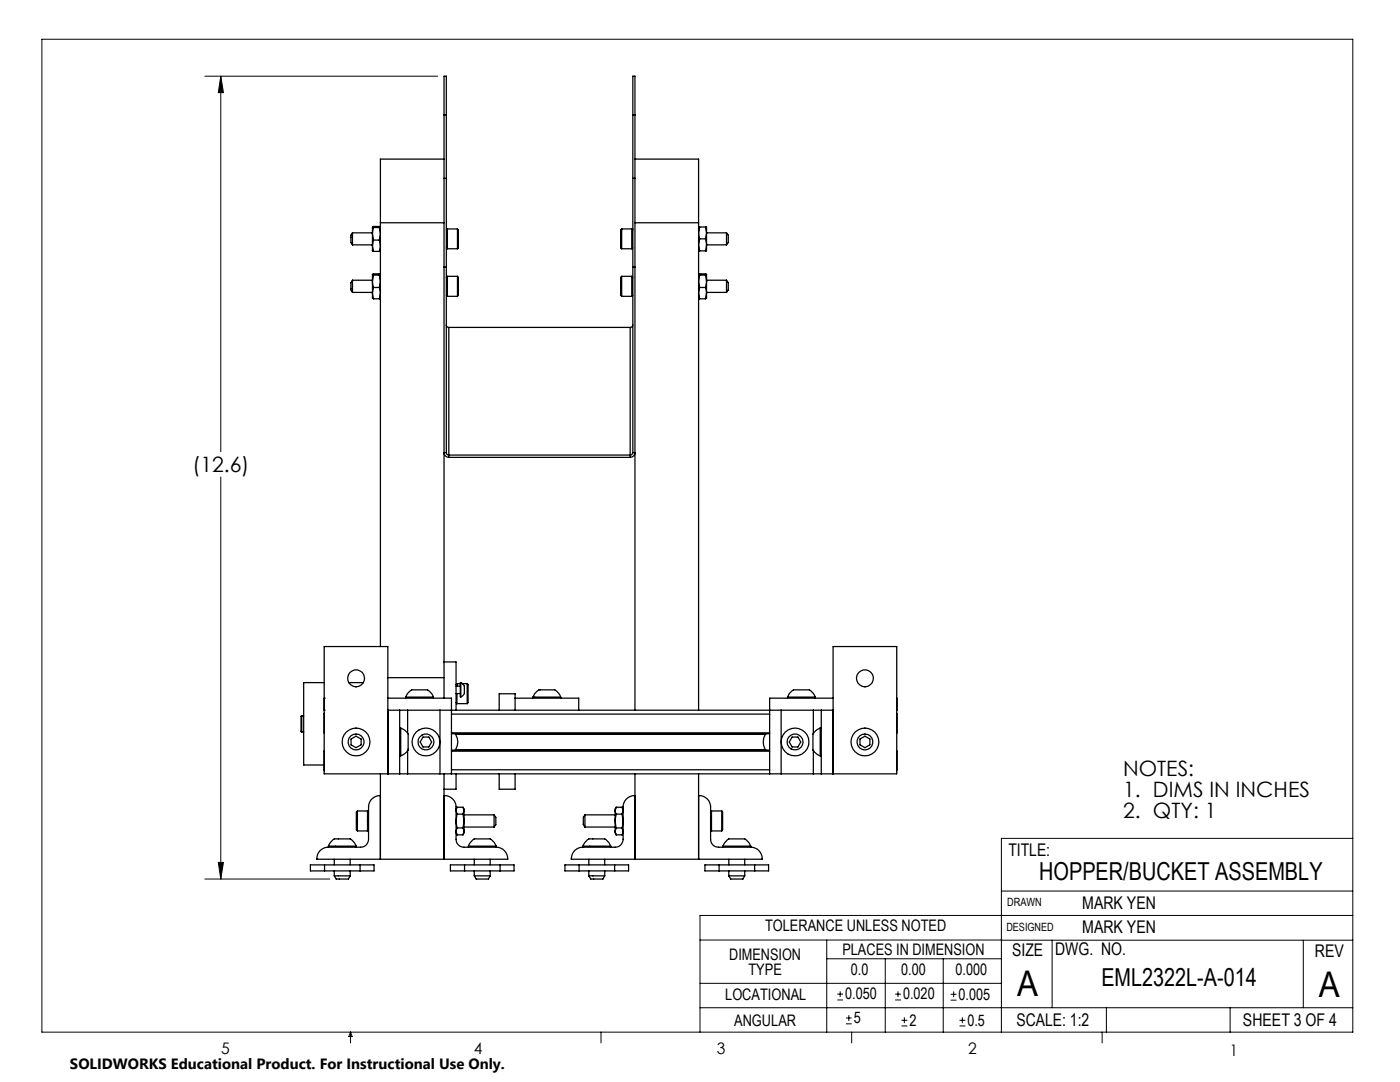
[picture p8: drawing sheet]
<svg xmlns="http://www.w3.org/2000/svg" width="279mm" height="216mm" viewBox="0 0 279 216" stroke-linecap="round" stroke-linejoin="round" font-family="sans-serif">
<g fill="none" stroke="#000" stroke-width=".2">
<path d="M8.4 7.8h261.6v198.2h-261.6zM40.9 15.2h46.4M44.1 15.2l.5 3.3h-1zM44.1 15.2v74.9M44.1 95.2v80.2M40.9 175.4h24.9M43.6 172.1h1l-.5 3.3zM199.8 177.8h70.2M270 167.3h-70.2v38.7M139.7 187.6h60.2M139.7 196.2h60.1M165 187.6v18.4"/>
<path d="M165 191.3h34.8M167.1 199.5h1.1M167.1 198.4h1.1M167.7 197.8v1.1M176.7 191.3v14.7M178.6 199.5h1.2M178.6 198.4h1.2M179.2 197.8v1.1M188.2 191.3v14.7M189.7 199.6h1.2M189.7 198.4h1.2M190.3 197.8v1.2"/>
<path d="M199.8 187.6h70.2M210 187.6v13.5M260.1 187.6v13.5M270 182.7h-130.3v23.3M70 206v2.1M70 206l.3 .8h-.7zM119.9 206v2.1M139.7 201.1h130.3M168.8 204.3h1.2M168.8 203.1h1.2M169.4 202.6v1.1M170 206v2.1"/>
<path d="M179.9 204.7h1.2M179.9 203.6h1.2M180.5 203v1.2M191.5 204.7h1.2M191.5 203.6h1.2M192.1 203v1.2M220 206v2.1M220.8 201.1v4.9M245.5 201.1v4.9"/>
</g>
<path d="M44.1 15.2l.5 3.3h-1zM43.6 172.1h1l-.5 3.3z" fill="#000"/>
<g fill="none" stroke="#000" stroke-width=".25">
<path d="M88.6 31.7h-12.7v97.3M88.6 35.6h.5M88.6 22.9h.5M126.3 35.6h.4M126.3 22.9h.4M126.7 31.7h12.7v110M70.3 55.9v2.4M70.3 55.9l-.3 .5v1.5l.3 .4M70.3 46.5l-.3 .4v1.5l.3 .5M70.3 46.5v2.4M70.3 46.5h4M70.3 48.9h4"/>
<path d="M70.3 58.3h4M70.3 55.9h4M74.3 56.1l.2 1.3M74.3 56.1v2.4M74.3 58.5l.2 1.1M74.3 54.8l.2 .1M74.3 54.8v1.3M74.3 54.8l.2-.2 1.4 .1-.2 .2M74.3 58.5a1.04 1.04 0 0 0 .2 1.1M74.3 46.7v2.3M74.3 49l.2 1.2M74.3 45.3v1.4"/>
<path d="M74.3 49v1.1l.2 .1M74.3 45.3l.2-.1 1.4 .1-.2 .1M74.3 46.7l.2 1.2M74.3 45.3l.2 .1M74.5 57.4l-.2 1.1M74.5 45.4l-.2 1.3M74.5 47.9l-.2 1.1M74.5 57.4h1.2M74.5 54.9l-.2 1.2M74.5 54.9h1.2M74.5 59.6h1.2M74.5 45.4h1.2"/>
<path d="M74.5 47.9h1.2M74.5 50.2h1.2M75.7 54.9l.2 1.2-.2 1.3M75.7 57.4a3.1 3.1 0 0 1 0 2.2M75.7 45.4l.2 1.2-.2 1.3M75.7 47.9a3.1 3.1 0 0 1 0 2.3M75.9 50l-.2 .2M75.9 44.4h12.7M75.9 59.5l-.2 .1M88.6 53.3h.5M89.1 58.9l.2 .2M89.1 49.5l.2 .1"/>
<path d="M89.3 55.1v4M89.3 45.7v3.9M89.3 45.7h2M89.3 49.6h2M89.3 59.1h2M89.3 55.1h2M89.3 55.1l-.2 .3M89.3 45.7l-.2 .2M91.3 55.1v4M91.3 55.1l.2 .3v3.5l-.2 .2M91.3 45.7v3.9M91.3 45.7l.2 .2v3.6l-.2 .1"/>
<path d="M123.9 45.9h.1M123.9 45.9v2.6a1.04 1.04 0 0 0 .2 1.1M124.1 45.7v3.9M124.1 55.1a.78 .78 0 0 0-.2 1v2.1a.7 .7 0 0 0 .2 .9M124.1 55.1v4M124.1 45.7h2M124.1 49.6h2M124.1 45.7l-.2 .2M124.1 59.1h2M124.1 55.1h2M126.1 45.7h.1M126.1 45.7v3.9"/>
<path d="M126.1 55.1v4M126.1 45.7l.2 .2M126.1 55.1l.2 .3M126.3 49.5l-.2 .1M126.3 58.9l-.2 .2M126.3 53.3h.4M126.7 44.4h12.7M139.4 45.3h.2M139.4 59.5l.2 .1M139.6 45.3l-.2 1.2 .2 1.2M139.6 47.7a3.5 3.5 0 0 0 0 2.4M139.6 57.4l-.2 1 .2 1.2"/>
<path d="M139.6 54.9a3.7 3.7 0 0 0 0 2.5M139.6 57.4h1.2M139.6 54.9h1.2M139.6 59.6h1.2M139.6 47.7h1.2M139.6 45.3h1.2M140.8 47.7l.2 1.2M140.8 45.3h.2v1.2M140.8 57.4l.2 1.1M140.8 54.9l.2 1.2M140.8 45.3l.2 1.2M141 46.5l-.2 1.2"/>
<path d="M141 46.5v2.4M141 48.9l-.2 1.2M141 48.9v1.2h-1.6M141 56.1l-.2 1.3M141 56.1v2.4M141 58.5a1.04 1.04 0 0 1-.2 1.1M141 54.8v1.3M141 54.8l-.2-.2-1.4 .2 .2 .1M141 46.5h4M141 48.9h4M141 58.3h4M141 55.9h4"/>
<path d="M141 58.5l-.2 1.1M141 54.8l-.2 .1M145 46.5v2.4M145 46.5a2.09 2.09 0 0 1 .3 1.7l-.3 .7M145 55.9l.3 .5v1.5l-.3 .4M145 55.9v2.4M89.1 64.8v.3l.5 .2M89.6 65.3v26M89.6 65.3h36.2M125.8 65.3v26M126.3 64.8l-.3 .5h-.2M89.1 90.3h-.5a.96 .96 0 0 0 1 1"/>
<path d="M89.1 90.3v.3l.4 .2h36.4l.3-.2 .1-.3M89.1 90.3v-75.1h-.5v124.1M89.6 91.3h36.2M126.3 90.3h.4a.96 .96 0 0 1-.9 1M126.3 90.3v-75.1h.4v126.5M64.7 136.2h-4.1v16.4h4.1M64.7 139.3h.1M69.6 136.2h2.9M77.4 135.2h11.2M77.4 139.3h12.7v15.1M81 139.1a2.52 2.52 0 0 1 1.2-1.4h2.3a1.79 1.79 0 0 1 2 1.4M81 139.1h5.5"/>
<path d="M81 139.1v.2M86.5 139.1v.2M88.6 132.1h2.4v9.6M91 138.4h.9M91 136.9h.9M91.2 136.4v.5M91.2 138.4v2M91.2 136.4h.7M91.2 136.4l-.2 .2M92 136.2l.2 .1a1.85 1.85 0 0 1 .3 2.4l-.5 .4M92 136.2v2.9M92 136.2h-.1v2.9h.1"/>
<path d="M92.3 136.4h.9M93.2 136.4l.2 .2v3.6l-.2 .2M93.2 136.4v4M102.8 139.3v-.9h-3.2v3.3M102.8 139.3v2.4M102.8 139.3h12.7v2.4M106.4 139.1a2.24 2.24 0 0 1 1.4-1.4h2.4a1.76 1.76 0 0 1 1.7 1.4M106.4 139.1h5.5M106.4 139.1v.2M111.9 139.1v.2M157.2 139.1a2.52 2.52 0 0 1 1.2-1.4h2.3a1.79 1.79 0 0 1 2 1.4M157.2 139.1h5.5"/>
<path d="M157.2 139.1v.2M162.7 139.1v.2M166.3 139.3h-12.7v15.1M179 139.3v2.4M60.2 142.8l-.1 .1v3.1l.1 .1M60.2 142.8v3.3M60.2 146.1h.4M60.2 142.8h.4M64.7 153.6v.2M64.7 149.8v.1M64.7 146.2v.1M64.7 142.3v.2"/>
<path d="M64.7 141.7h.1M70.1 147.5l.9-.6 1.1 .6v1.1l-1.1 .6-.9-.6zM75.9 158.8a2.3 2.3 0 0 0-2.3 2.2v6.5a1.57 1.57 0 0 1-1.6 1.6h-6.5a2.29 2.29 0 0 0-2.3 2.4h38.1a2.31 2.31 0 0 0-2.2-2.4M75.9 154.4v17.1M77.4 154.4v-25.4h-12.7v25.4h12.8M77.4 141.7h.1M77.5 154.4h2.3M77.5 141.7h2.3M77.5 141.7v12.7M79.8 154.4h1.6M79.8 141.7h1.6M79.8 145.3h.2"/>
<path d="M79.8 150.8h.2M79.8 141.7v12.7M80 145.3a2.19 2.19 0 0 1 1.5 1.4v2.4a1.75 1.75 0 0 1-1.5 1.7M80 145.3v5.5M81.4 141.7h6.4M81.4 154.4h6.4M81.4 141.7v4.6M81.4 149.8v4.6M84.4 147.1h1.2l.5 1-.5 .9h-1.2l-.5-.9zM87.8 141.7h68.1M87.8 154.4h2.3M87.8 141.7v12.7"/>
<path d="M88.6 158.8a2.31 2.31 0 0 1 2.4 2.2v6.5a1.57 1.57 0 0 0 1.6 1.6h6.5M88.6 154.4v17.1M90.1 154.4h63.5M90.1 149.7h63.5M90.1 146.4h63.5M90.1 153.6h63.5M90.1 149.9h63.5M90.1 146.2h63.5M90.1 142.5h63.5M90.9 146.5h61.9a2.8 2.8 0 0 0 0 3.1h-61.9a2.8 2.8 0 0 0 0-3.1zM91 154.4v3.1h-2.4M91 140.2l.2 .2"/>
<path d="M91.2 140.4h2M99.6 154.4v3.1h3.2v-3.1M126.7 158.8a2.3 2.3 0 0 0-2.3 2.2v6.5a1.57 1.57 0 0 1-1.6 1.6h-6.5a2.29 2.29 0 0 0-2.3 2.4h38.1a2.31 2.31 0 0 0-2.2-2.4h-6.5a1.57 1.57 0 0 1-1.6-1.6v-6.5a2.29 2.29 0 0 0-2.4-2.2M126.7 154.4v17.1M139.4 154.4v17.1M153.6 154.4h2.3M155.9 141.7h6.4M155.9 154.4h6.4M155.9 141.7v12.7M158.1 147.1h1.1l.6 1-.6 .9h-1.1l-.6-.9zM162.3 154.4h1.6M162.3 141.7h1.6"/>
<path d="M162.3 141.7v4.6M162.3 149.8v4.6M163.7 145.3a2.24 2.24 0 0 0-1.5 1.4v2.4a1.76 1.76 0 0 0 1.5 1.7M163.7 145.3v5.5M163.7 145.3h.2M163.7 150.8h.2M163.9 154.4h2.3M163.9 141.7h2.3M163.9 141.7v12.7M166.2 141.7h.1M166.2 154.4h12.8v-25.4h-12.7v25.4M166.2 141.7v12.7"/>
<path d="M171.6 147.5l1-.6 1 .6v1.1l-1 .6-1-.6zM179 142.3v4M179 149.8v4M64.8 172.6h-2.9v1.2h2.9M64.8 172.6h7.1M64.8 173.8h7.1M64.8 172.6v1.2M65.5 168.8a2.52 2.52 0 0 1 1.3-1.4h2.3a1.85 1.85 0 0 1 2 1.4M65.5 168.8h5.6M65.5 168.8v.3M66.7 174.8h3.2M66.7 174.8l.4 .6h2.4l.4-.6"/>
<path d="M66.7 171.5v1.1M66.7 173.8v1M69.9 171.5v1.1M69.9 173.8v1M71.1 168.8v.3M71.3 161.8v4M71.3 161.8a.78 .78 0 0 0-.2 .9v2.2a.7 .7 0 0 0 .2 .9M71.3 161.8h2M71.3 165.8h2M71.9 172.6h2.7v1.2h-2.7M71.9 172.6v1.2M73.3 161.8v4"/>
<path d="M73.3 161.8l.3 .2M73.6 165.6l-.3 .2M91 166.2l.2 .4M91.2 162.5a4.6 4.6 0 0 0 0 2.7M91.2 165.2l-.2 .6 .2 .8M91.2 161.1l-.2 .6 .2 .8M91.2 161.1l-.2 .3M91.2 166.6h1.2M91.2 165.2h1.2M91.2 162.5h1.2M91.2 161.1h1.2M92.4 162.5l.2 1.3"/>
<path d="M92.4 165.2l.2 .7M92.4 161.1l.2 .6M92.6 163.8l-.2 1.4M92.6 163.8v2.1M92.6 161.7v2.1M92.6 165.9l-.2 .7M92.6 162.6h6M92.6 165h6M92.6 161.7l-.2 .8M92.7 172.6h-2.8v1.2h2.8M92.7 172.6h7.1M92.7 173.8h7.1"/>
<path d="M92.7 172.6v1.2M93.5 168.8a2.52 2.52 0 0 1 1.3-1.4h2.2a1.85 1.85 0 0 1 2 1.4M93.5 168.8h5.5M93.5 168.8v.3M94.7 174.8h3.1M94.7 174.8l.3 .6h2.5l.3-.6M94.7 171.5v1.1M94.7 173.8v1M97.8 171.5v1.1M97.8 173.8v1M98.6 162.6l.4 .5v1.4l-.4 .5M98.6 162.6v2.4"/>
<path d="M99 168.8v.3M99.8 172.6h2.8v1.2h-2.8M99.8 172.6v1.2M115.6 172.6h-2.9v1.2h2.9M115.6 172.6h7.1M115.6 173.8h7.1M115.6 172.6v1.2M116.3 168.8a2.52 2.52 0 0 1 1.3-1.4h2.3a1.85 1.85 0 0 1 2 1.4M116.3 168.8h5.6M116.3 168.8v.3M116.7 162.6l-.3 .5v1.4l.3 .5M116.7 162.6v2.4"/>
<path d="M116.7 162.6h6.1M116.7 165h6.1M117.5 174.8h3.2M117.5 174.8l.4 .6h2.4l.4-.6M117.5 171.5v1.1M117.5 173.8v1M120.7 171.5v1.1M120.7 173.8v1M121.9 168.8v.3M122.7 172.6h2.7v1.2h-2.7M122.7 172.6v1.2M122.8 165.9l.2 .7"/>
<path d="M122.8 163.8l.2 1.4M122.8 163.8v2.1M122.8 161.7l.2 .8M122.8 161.7v2.1M123 162.5l-.2 1.3M123 161.1l-.2 .6M123 166.6h1.1M123 165.2l-.2 .7M123 165.2h1.1M123 162.5h1.1M123 161.1h1.1M124.1 162.5a4.6 4.6 0 0 1 0 2.7"/>
<path d="M124.1 165.2l.3 .7-.3 .7M124.1 161.1l.3 .6-.3 .8M124.1 161.1l.3 .3M124.4 166.2l-.3 .4M141.8 165.6l.2 .2M142 161.8v4M142 161.8h2M142 165.8h2M142 161.8l-.2 .2M143.5 172.6h-2.8v1.2h2.8M143.5 172.6v1.2M143.5 172.6h7.1"/>
<path d="M143.5 173.8h7.1M144 161.8l.2 .2v3.6l-.2 .2M144 161.8v4M144.3 168.8a2.52 2.52 0 0 1 1.3-1.4h2.2a1.85 1.85 0 0 1 2 1.4M144.3 168.8h5.5M144.3 168.8v.3M145.5 174.8h3.1M145.5 174.8l.3 .6h2.5l.3-.6M145.5 171.5v1.1M145.5 173.8v1M148.6 171.5v1.1M148.6 173.8v1"/>
<path d="M149.8 168.8v.3M150.6 172.6h2.8v1.2h-2.8M150.6 172.6v1.2"/>
<circle cx="71.1" cy="135.4" r="1.7"/>
<circle cx="172.6" cy="135.4" r="1.7"/>
<circle cx="71" cy="148.1" r="1.58"/>
<circle cx="71.1" cy="148.1" r="2.78"/>
<circle cx="85" cy="148.1" r="2.77"/>
<circle cx="85" cy="148.1" r="1.59"/>
<circle cx="158.7" cy="148.1" r="2.77"/>
<circle cx="158.7" cy="148.1" r="1.59"/>
<circle cx="172.6" cy="148.1" r="1.58"/>
<circle cx="172.6" cy="148" r="2.77"/>
</g>
<g font-size="7.1">
<text x="203" y="198.7">A</text>
<text x="263.2" y="198.9">A</text>
</g>
<g font-size="4.9">
<text x="207.4" y="175.7">HOPPER/BUCKET ASSEMBLY</text>
<text x="219.8" y="196.7">EML2322L-A-014</text>
</g>
<g font-size="4.2">
<text x="38.4" y="94.2">(12.6)</text>
<text x="224.2" y="154.8">NOTES:</text>
<text x="224.2" y="158.9">1. DIMS IN INCHES</text>
<text x="224.2" y="163.1">2. QTY: 1</text>
</g>
<g font-size="3.5">
<text x="201.2" y="170.7">TITLE:</text>
<text x="216" y="181.4">MARK YEN</text>
<text x="202" y="190.7">SIZE</text>
<text x="210.6" y="190.6">DWG. NO.</text>
<text x="216" y="186.2">MARK YEN</text>
<text x="262.4" y="190.9">REV</text>
<text x="202.9" y="204.6">SCALE: 1:2</text>
<text x="248.1" y="204.6">SHEET 3 OF 4</text>
</g>
<g font-size="3.2">
<text x="152.7" y="185.7">TOLERANCE UNLESS NOTED</text>
<text x="145.5" y="191.5">DIMENSION</text>
<text x="168.1" y="190.5">PLACES IN DIMENSION</text>
<text x="149.4" y="194.6">TYPE</text>
<text x="169.8" y="194.6">0.0</text>
<text x="179.8" y="194.6">0.00</text>
<text x="190.7" y="194.6">0.000</text>
<text x="144.7" y="199.6">LOCATIONAL</text>
<text x="168.7" y="199.4">0.050</text>
<text x="180.2" y="199.4">0.020</text>
<text x="191.3" y="199.5">0.005</text>
<text x="146.5" y="204.6">ANGULAR</text>
<text x="170.4" y="204.2">5</text>
<text x="181.5" y="204.6">2</text>
<text x="193.1" y="204.6">0.5</text>
<text x="44.2" y="210.4">5</text>
<text x="94.6" y="210.3">4</text>
<text x="143.1" y="210.4">3</text>
<text x="193.2" y="210.3">2</text>
<text x="245.4" y="210.6">1</text>
</g>
<text font-size="3" x="14" y="213.3">SOLIDWORKS Educational Product. For Instructional Use Only.</text>
<g font-size="2.3">
<text x="200.8" y="185.7">DESIGNED</text>
<text x="201" y="180.9">DRAWN</text>
</g>
</svg>
